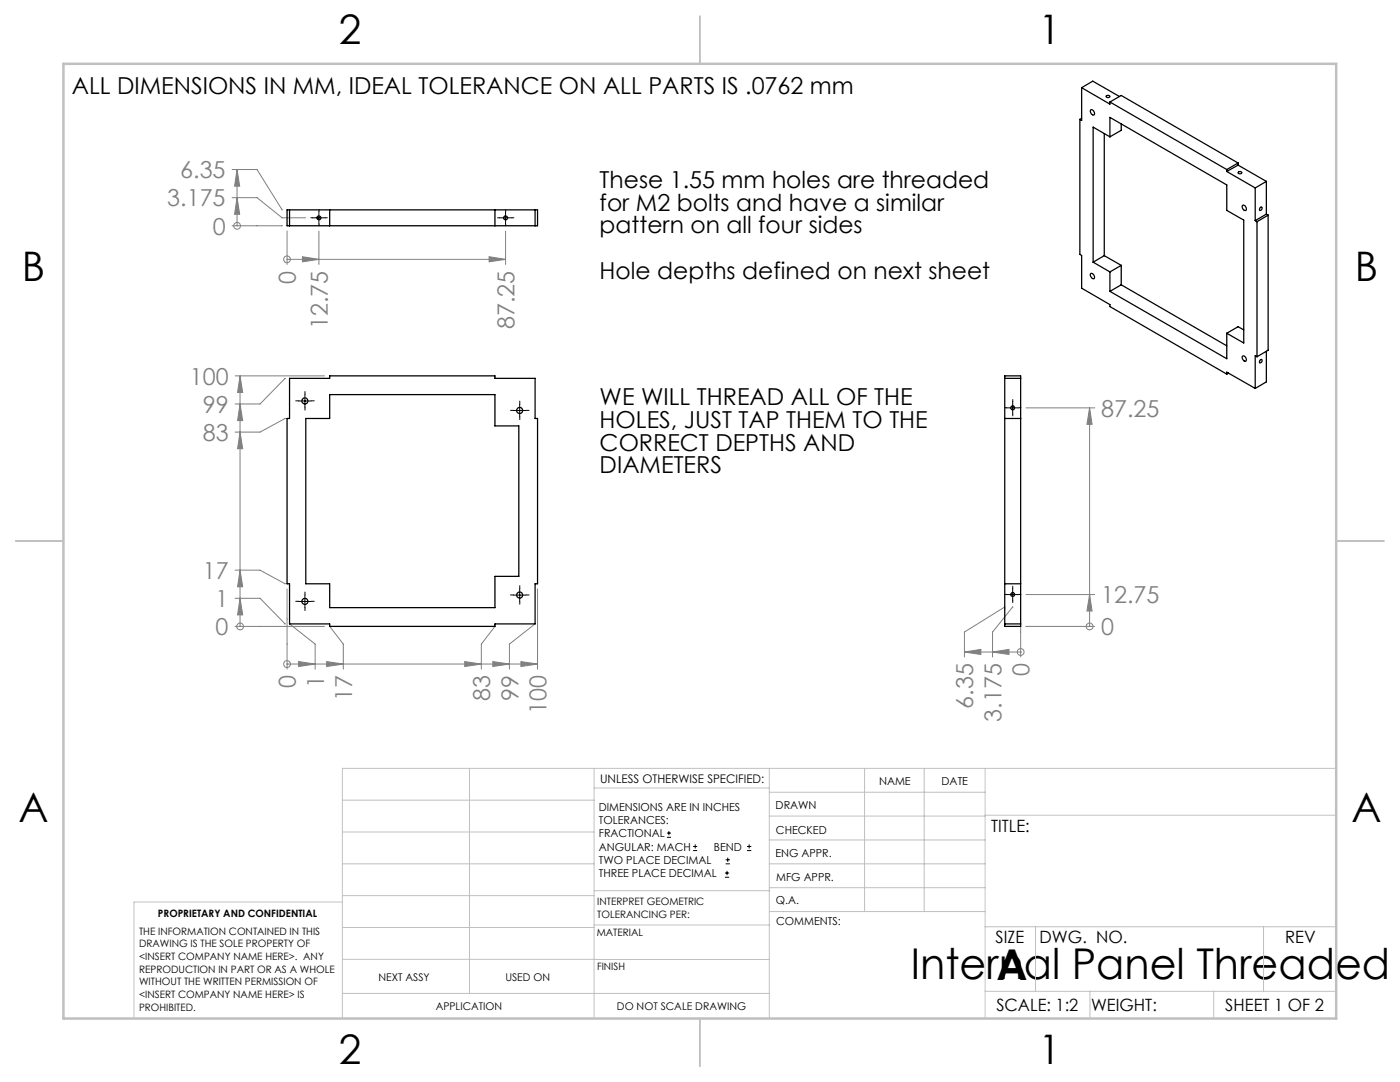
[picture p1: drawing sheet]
<svg xmlns="http://www.w3.org/2000/svg" width="279mm" height="216mm" viewBox="0 0 279 216" stroke-linecap="round" stroke-linejoin="round" font-family="sans-serif">
<g fill="none" stroke="#000" stroke-width=".2">
<path d="M62.4 43.5h2.5M63.6 42.2v2.5M99.7 43.5h2.5M100.9 42.2v2.5M60.9 78.7v2.5M59.6 80h2.5M102.4 81.9h2.6M103.7 80.6v2.5M200.8 81.4h2.5M202.1 80.1v2.5M60.9 118.7v2.5M102.4 118.7h2.6"/>
<path d="M103.7 117.5v2.5M200.8 118.6h2.5M202.1 117.4v2.5M59.6 120h2.5M133.1 167.1h.8M133.1 166.2h.8M133.5 165.8v.9M138.3 169.7h.8M138.3 168.9h.8M138.7 168.5v.8M144.7 175h.8M144.7 174.2h.8"/>
<path d="M144.8 172.4h.9M144.8 171.6h.9M145.1 173.8v.8M145.2 171.1v.9M149.1 169.7h.8M149.1 168.9h.8M149.5 168.5v.8"/>
</g>
<g fill="none" stroke="#808080" stroke-width=".2">
<path d="M46.3 39.4h5l5 4.1h4.7M46.3 33.8h5l5 8.1M47.3 39.4l.5 3.4h-1zM47.3 33.8l.5 3.3h-1zM47.3 33.8v11.2M46.3 45h10M47.3 45h.1M56.3 41.9h.1M57.3 51.8h.1M57.3 46.1v6.7M57.3 51.8h43.6M60.4 51.2l3.2 .6-3.2 .4z"/>
<path d="M63.6 46.1v6.7M97.6 51.2l3.3 .6-3.3 .4zM100.9 46.1v6.7M46.9 75h17.9M47.9 75l.5 3.3h-1zM47.9 75v50M56.8 75.5h.1l-5 5.1h-5M47.9 86.2l.5 3.3h-1zM47.9 80.6l.5 3.3h-1zM56.8 83.5h.1l-5 2.7h-5M204.8 81.4h13.7M217.5 81.4v43.6"/>
<path d="M217.5 81.4l.4 3.3h-1zM46.9 119.4h5l5 5.1h-.1M46.9 113.8h5l5 2.7h-.1M47.9 119.4l.5 3.3h-1zM47.9 113.8l.5 3.3h-1zM57.3 117.5v16M107.3 117.5v16M204.8 118.6h13.7M217.5 118.6l.4 3.3h-1zM46.9 125h17.9M47.9 125h.1M57.3 132.5h.1"/>
<path d="M57.3 132.5h50M57.8 124.5l5.1 4v5M59.6 132l3.3 .5-3.3 .5zM65.2 132l3.3 .5-3.3 .5zM65.8 125l2.7 3.5v5M92.7 132l3.4 .5-3.4 .5zM98.4 132l3.3 .5-3.3 .5zM98.8 125l-2.7 3.5v5M104 132l3.3 .5-3.3 .5zM106.8 124.5l-5.1 4v5M192.5 130.1l3.3-.5v1zM192.5 130.1h11.2"/>
<path d="M198.1 130.1l3.3-.5v1zM200.5 121.6v-.5l-8 5v5M202.1 121.2v-.1l-4 5v5M203.7 130.1h.1M203.7 125v6.1M204.7 125h13.8M217.5 125h.1"/>
<circle cx="47.3" cy="45.1" r=".68"/>
<circle cx="57.3" cy="51.7" r=".68"/>
<circle cx="47.9" cy="125" r=".68"/>
<circle cx="57.3" cy="132.5" r=".69"/>
<circle cx="203.7" cy="130.1" r=".68"/>
<circle cx="217.4" cy="125" r=".68"/>
</g>
<g fill="none" stroke="#000" stroke-width=".2" stroke-dasharray="15.2 1.3 1.3 1.3">
<path d="M62.4 43.5h-.4M63.7 42.2v-.4M63.7 44.7v.4M64.9 43.5h.4M99.7 43.5h-.4M100.9 42.2v-.4M100.9 44.7v.4M102.2 43.5h.4M59.6 80h-.6M60.9 78.7v-.6M62.1 80h.6M60.9 81.2v.6"/>
<path d="M102.5 81.9h-.6M103.7 80.6v-.6M103.7 83.1v.6M105 81.9h.6M200.9 81.4h-.4M202.1 80.1v-.4M202.1 82.6v.4M203.4 81.4h.4M59.6 120h-.6M60.9 118.7v-.6M62.1 120h.6M102.5 118.7h-.6"/>
<path d="M103.7 117.5v-.6M103.7 120v.6M105 118.7h.6M200.9 118.6h-.4M202.1 117.4v-.4M202.1 119.9v.3M203.4 118.6h.4M60.9 121.2v.6"/>
</g>
<g fill="none" stroke="#c0c0c0" stroke-width=".2">
<path d="M68.3 159.7h50.3M93.7 153.3v44.9M118.6 153.3v49.9M118.6 157.2h34.9M153.5 153.3v49.9M153.5 158.1h43.1M172.5 153.3v28.6M184.4 153.3v28.6M196.6 153.3v49.9M266.7 153.3h-198.4v49.9M68.3 178.7h50.3M68.3 172.4h50.3"/>
<path d="M68.3 166h50.3M68.3 180h-41.6v23.2M118.6 177.7h35M153.5 167.6h43.1M153.5 162.8h43.1M153.5 172.4h43.1M153.5 177.1h43.1M196.6 162.7h70.1M68.3 198.2h85.2M68.3 191.4l85.2 .1M68.3 185.1h50.3M118.6 184.6h35"/>
<path d="M153.6 181.9h43M196.6 197.8h70.1M196.6 184.9h70.1M206.7 184.9v12.9M217.5 197.8v5.4M242.2 197.8v5.4M252.2 184.9v12.9"/>
</g>
<path d="M139.7 3.2v9.5M3.1 107.9h9.6M266.7 107.9h9.5M139.7 203.2v9.6" fill="none" stroke="#c0c0c0" stroke-width=".25"/>
<path d="M12.7 12.7h254v190.5h-254z" fill="none" stroke="#c0c0c0" stroke-width=".5"/>
<g fill="#808080">
<path d="M47.9 119.4l.5 3.3h-1zM47.9 113.8l.5 3.3h-1zM47.9 86.2l.5 3.3h-1zM47.9 80.6l.5 3.3h-1zM47.9 75l.5 3.3h-1zM47.3 39.4l.5 3.4h-1zM47.3 33.8l.5 3.3h-1zM217.5 118.6l.4 3.3h-1zM217.5 81.4l.4 3.3h-1z"/>
<path d="M59.6 132l3.3 .5-3.3 .5zM65.2 132l3.3 .5-3.3 .5zM92.7 132l3.4 .5-3.4 .5zM98.4 132l3.3 .5-3.3 .5zM104 132l3.3 .5-3.3 .5zM60.4 51.2l3.2 .6-3.2 .4zM97.6 51.2l3.3 .6-3.3 .4zM198.1 130.1l3.3-.5v1zM192.5 130.1l3.3-.5v1z"/>
</g>
<g fill="none" stroke="#000" stroke-width=".25">
<path d="M215.9 17.5v6.5l-.4-.2M215.9 17.5l5.6 3.3v-.4M215.9 17.5l2.2-1.3 5.3 3.1M220.8 19.1a.34 .34 0 0 1 .4-.1 .34 .34 0 0 1 .2 .4 .34 .34 0 0 1-.4 .1 .34 .34 0 0 1-.2-.4zM215.5 23.8v27l.4 .2v6.5l5.6 3.3v.4l23.3 13.4M215.9 23.6l-.4 .2M217.7 21.9a.66 .66 0 0 1 .6 .4 .66 .66 0 0 1 0 .7 .75 .75 0 0 1-.6-1.1zM220.4 26.7v24.3M221.5 27.3v-3.9l23.3 13.5v5.1l3.4 1.9v24.5l-3.4-1.9M221.5 20.4l23.3 13.4M221.5 27.3l-3.3-1.9v26.9M221.5 20.4l2.3-1.3 23.3 13.4"/>
<path d="M223.8 24.7v1.3l-2.3 1.3M244.8 33.8v.4M244.8 34.2l5.7 3.3M247.1 32.9l-2.3 1.3M247.1 32.9l5.6 3.3M247.1 32.5l-2.3 1.3M247.1 32.5v.4M247.1 34.4a.38 .38 0 0 1 .4-.2 .38 .38 0 0 1 .3 .4 .37 .37 0 0 1-.4 .1 .37 .37 0 0 1-.3-.3zM250.5 37.5v6.5M252.7 36.2l-2.2 1.3M252.7 36.2v6.5M57.3 41.9h50v3.1h-50z"/>
<path d="M57.8 41.9v3.1M65.8 41.9v3.1M98.8 41.9v3.1M106.8 41.9v3.1M217.7 54.6a.66 .66 0 0 1 .6 .3 .66 .66 0 0 1 0 .7 .75 .75 0 0 1-.6-1zM218.2 52.3l3.3 2M220.4 51l-2.2 1.3M220.4 51l3.4 2M221.5 54.3v3.8M221.5 58.1l23.3 13.5v-5.1M223.8 53v3.8M223.8 56.8l-2.3 1.3"/>
<path d="M223.8 56.8l21 12.2M223.8 53l-2.3 1.3M248 41a.66 .66 0 0 1 .6 .3 .66 .66 0 0 1 0 .7 .73 .73 0 0 1-.6-1zM250.5 44l.4 .2M250.9 44.2v27M251.5 41.4l.2-.1a.33 .33 0 0 1 .1 .5 .33 .33 0 0 1-.4 .1zM252.7 42.7l-2.2 1.3M252.7 42.7l.4 .2M253.1 42.9l-2.2 1.3M253.1 42.9v27l-2.2 1.3M57.8 75.5h8v-.5h33v.5h8v8h.5v33h-.5v8h-8v.5h-33v-.5h-8v-8h-.5v-33h.5zM200.5 75.5h3.2"/>
<path d="M200.5 75h3.2v50h-3.2zM244.8 74.6v-.3l5.7 3.2M245.2 74.4l-.4 .2M248 71a.65 .65 0 0 1 .6 .4 .65 .65 0 0 1 0 .7 .75 .75 0 0 1-.6-1.1zM248.2 65.8l-1.1-.6-2.3 1.3M250.9 71.2l-.4-.2v6.5M251.5 71.8h.1a.32 .32 0 0 1 .3 .3 .32 .32 0 0 1-.3 .3l-.2-.1zM252.7 70.1v6.1l-2.2 1.3M61 83.5h4.8v-4.8h33v6.3h4.7v30h-4.7v6.2h-33v-4.7h-4.8zM200.5 83.5h3.2M200.5 116.5h3.2M200.5 124.5h3.2"/>
<circle cx="63.6" cy="43.5" r=".39"/>
<circle cx="100.9" cy="43.5" r=".39"/>
<circle cx="60.8" cy="80" r=".6"/>
<circle cx="103.7" cy="81.9" r=".6"/>
<circle cx="202.1" cy="81.4" r=".39"/>
<circle cx="103.7" cy="118.7" r=".6"/>
<circle cx="202.1" cy="118.6" r=".39"/>
<circle cx="60.8" cy="120" r=".6"/>
</g>
<g font-size="8.5">
<text x="181.8" y="195.4">Internal Panel Threaded</text>
<text x="198.9" y="195.5">A</text>
</g>
<g font-size="8.1">
<text x="67.6" y="8.9">2</text>
<text x="207.3" y="8.9">1</text>
<text x="4.4" y="56.2">B</text>
<text x="270.4" y="56.2">B</text>
<text x="3.7" y="164.1">A</text>
<text x="269.7" y="164.1">A</text>
<text x="67.6" y="212.4">2</text>
<text x="207.3" y="212.4">1</text>
</g>
<g font-size="4.7">
<text x="14.3" y="18.7">ALL DIMENSIONS IN MM, IDEAL TOLERANCE ON ALL PARTS IS .0762 mm</text>
<text x="119.7" y="37.5">These 1.55 mm holes are threaded</text>
<text x="119.7" y="42">for M2 bolts and have a similar</text>
<text x="119.7" y="46.6">pattern on all four sides</text>
<text x="119.7" y="55.6">Hole depths defined on next sheet</text>
<text x="119.7" y="80.8">WE WILL THREAD ALL OF THE</text>
<text x="119.7" y="85.4">HOLES, JUST TAP THEM TO THE</text>
<text x="119.7" y="89.9">CORRECT DEPTHS AND</text>
<text x="119.7" y="94.4">DIAMETERS</text>
</g>
<g font-size="4.7" fill="#808080">
<text x="36" y="35.6">6.35</text>
<text x="33.4" y="41.2">3.175</text>
<text x="42.4" y="46.8">0</text>
<text x="59.1" y="56.6" transform="rotate(-90 59.1 56.6)">0</text>
<text x="65.4" y="65.7" transform="rotate(-90 65.4 65.7)">12.75</text>
<text x="102.7" y="65.7" transform="rotate(-90 102.7 65.7)">87.25</text>
<text x="37.9" y="76.7">100</text>
<text x="40.5" y="82.4">99</text>
<text x="219.8" y="83.1">87.25</text>
<text x="40.5" y="88">83</text>
<text x="40.5" y="115.5">17</text>
<text x="43" y="121.1">1</text>
<text x="219.8" y="120.4">12.75</text>
<text x="43" y="126.7">0</text>
<text x="219.8" y="126.7">0</text>
<text x="59.1" y="137.4" transform="rotate(-90 59.1 137.4)">0</text>
<text x="64.7" y="137.4" transform="rotate(-90 64.7 137.4)">1</text>
<text x="205.5" y="135" transform="rotate(-90 205.5 135)">0</text>
<text x="70.3" y="140" transform="rotate(-90 70.3 140)">17</text>
<text x="97.8" y="140" transform="rotate(-90 97.8 140)">83</text>
<text x="103.5" y="140" transform="rotate(-90 103.5 140)">99</text>
<text x="109.1" y="142.6" transform="rotate(-90 109.1 142.6)">100</text>
<text x="194.2" y="141.4" transform="rotate(-90 194.2 141.4)">6.35</text>
<text x="199.9" y="144" transform="rotate(-90 199.9 144)">3.175</text>
</g>
<g font-size="3.4">
<text x="197.8" y="166">TITLE:</text>
<text x="198.7" y="188.1">SIZE</text>
<text x="207.5" y="188.1">DWG. NO.</text>
<text x="256.5" y="188.2">REV</text>
<text x="198.8" y="201.7">SCALE: 1:2</text>
<text x="217.7" y="201.8">WEIGHT:</text>
<text x="244.5" y="201.7">SHEET 1 OF 2</text>
</g>
<text font-size="2.4" x="119.8" y="156.2">UNLESS OTHERWISE SPECIFIED:</text>
<g font-size="2.2">
<text x="119.5" y="161.8">DIMENSIONS ARE IN INCHES</text>
<text x="154.8" y="161.4">DRAWN</text>
<text x="175.4" y="156.6">NAME</text>
<text x="187.9" y="156.7">DATE</text>
<text x="119.5" y="164.4">TOLERANCES:</text>
<text x="119.5" y="167.1">FRACTIONAL</text>
<text x="154.9" y="166.3">CHECKED</text>
<text x="119.5" y="169.7">ANGULAR: MACH</text>
<text x="119.5" y="172.4">TWO PLACE DECIMAL</text>
<text x="142.5" y="169.7">BEND</text>
<text x="154.8" y="171">ENG APPR.</text>
<text x="119.5" y="175">THREE PLACE DECIMAL</text>
<text x="154.9" y="175.7">MFG APPR.</text>
<text x="154.9" y="180.4">Q.A.</text>
<text x="154.9" y="184.6">COMMENTS:</text>
</g>
<g font-size="2.1">
<text x="75.5" y="195.7">NEXT ASSY</text>
<text x="100.9" y="195.7">USED ON</text>
<text x="86.9" y="201.5">APPLICATION</text>
<text x="123.1" y="201.6">DO NOT SCALE DRAWING</text>
</g>
<g font-size="2">
<text x="31.5" y="182.9">PROPRIETARY AND CONFIDENTIAL</text>
<text x="119.2" y="180.6">INTERPRET GEOMETRIC</text>
<text x="119.2" y="183.1">TOLERANCING PER:</text>
<text x="27.8" y="186.5">THE INFORMATION CONTAINED IN THIS</text>
<text x="27.8" y="189">DRAWING IS THE SOLE PROPERTY OF</text>
<text x="27.8" y="191.6">&lt;INSERT COMPANY NAME HERE&gt;. ANY</text>
<text x="119.1" y="186.7">MATERIAL</text>
<text x="27.8" y="194.1">REPRODUCTION IN PART OR AS A WHOLE</text>
<text x="27.8" y="196.6">WITHOUT THE WRITTEN PERMISSION OF</text>
<text x="119.1" y="193.5">FINISH</text>
<text x="27.8" y="199.1">&lt;INSERT COMPANY NAME HERE&gt; IS</text>
<text x="27.8" y="201.7">PROHIBITED.</text>
</g>
</svg>
